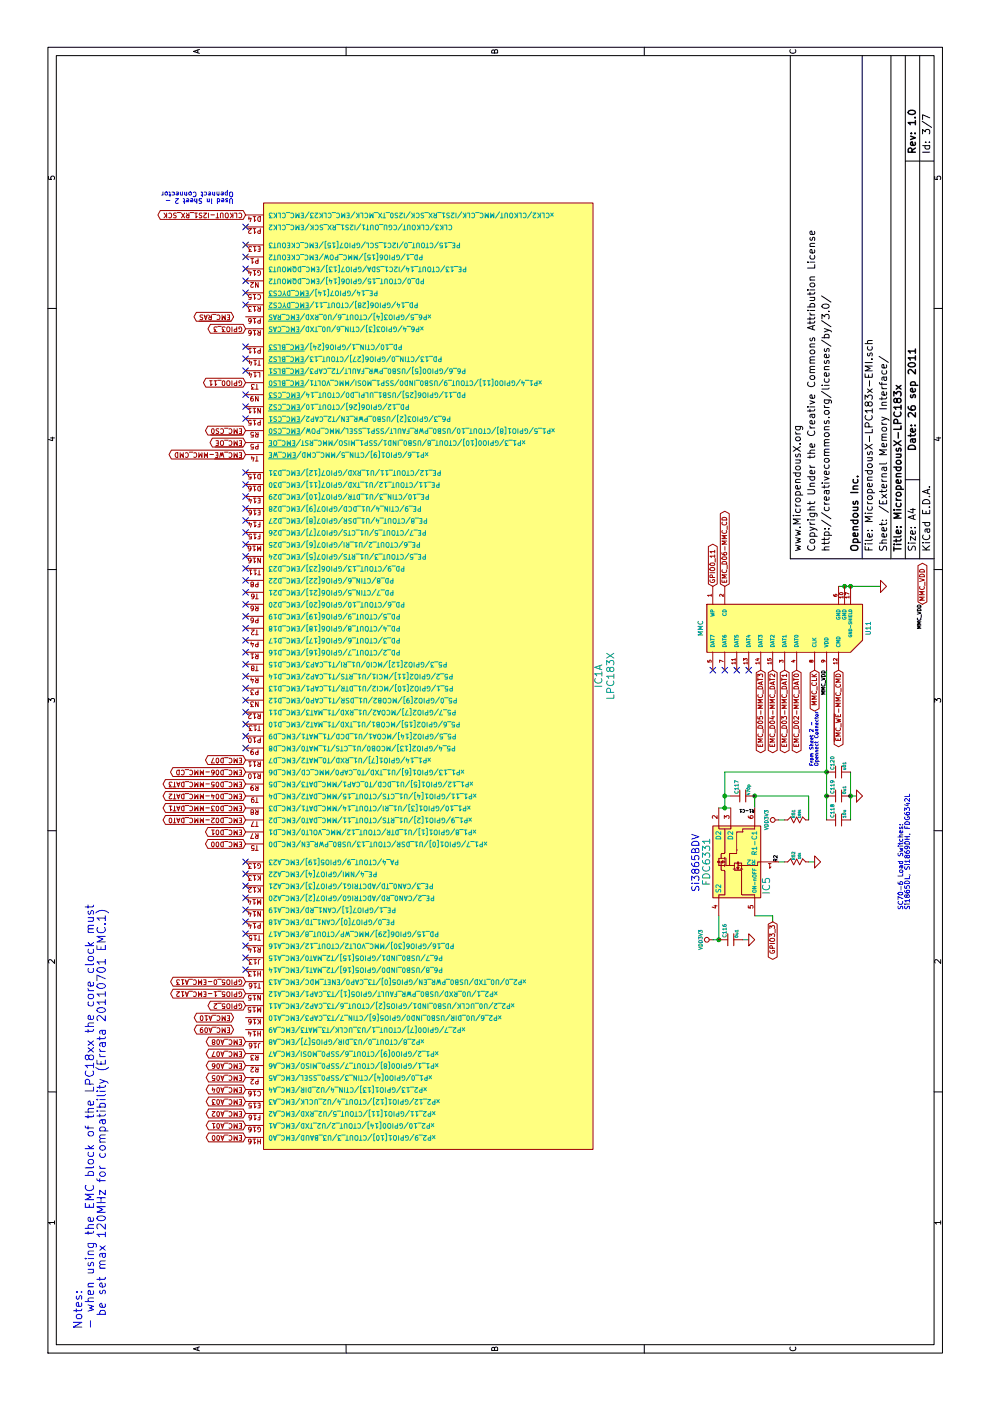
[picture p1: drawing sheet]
EESchema Schematic File Version 2  date 9/26/2011 2:10:54 AM
LIBS:power
LIBS:device
LIBS:transistors
LIBS:conn
LIBS:linear
LIBS:regul
LIBS:74xx
LIBS:cmos4000
LIBS:adc-dac
LIBS:memory
LIBS:xilinx
LIBS:special
LIBS:microcontrollers
LIBS:dsp
LIBS:microchip
LIBS:analog_switches
LIBS:motorola
LIBS:texas
LIBS:intel
LIBS:audio
LIBS:interface
LIBS:digital-audio
LIBS:philips
LIBS:display
LIBS:cypress
LIBS:siliconi
LIBS:opto
LIBS:atmel
LIBS:contrib
LIBS:valves
LIBS:MicropendousX-LPC183x-cache
EELAYER 25  0
EELAYER END
$Descr A4 11700 8267
encoding utf-8
Sheet 3 7
Title "MicropendousX-LPC183x"
Date "26 sep 2011"
Rev "1.0"
Comp "Opendous Inc."
Comment1 ""
Comment2 "http://creativecommons.org/licenses/by/3.0/"
Comment3 "Copyright Under the Creative Commons Attribution License"
Comment4 "www.MicropendousX.org"
$EndDescr
$Comp
L VDD3V3 #PWR041
U 1 1
P 4850 6500
F 0 "#PWR041" H 4850 6600 30  0001 C CNN
F 1 "VDD3V3" H 4850 6600 30  0000 C CNN
	1    4850 6500
	1    0    0    -1  
$EndComp
$Comp
L VDD3V3 #PWR042
U 1 1
P 3850 5950
F 0 "#PWR042" H 3850 6050 30  0001 C CNN
F 1 "VDD3V3" H 3850 6050 30  0000 C CNN
	1    3850 5950
	1    0    0    -1  
$EndComp
Text GLabel 6650 7700 2    40   BiDi ~ 0
MMC_VDD
Text Label 6100 6900 2    30   ~ 0
MMC_VDD
Text Notes 4100 7550 0    40   ~ 0
SC70-6 Load Switches:\nSi1865DL, Si1869DH, FDG6342L
Wire Wire Line
	5250 6900 5250 6050
Connection ~ 4950 6050
Wire Wire Line
	5250 6050 4950 6050
Connection ~ 5050 6300
Wire Wire Line
	5050 6750 5050 6300
Wire Wire Line
	5050 6750 4850 6750
Wire Wire Line
	4500 6550 4500 6500
Wire Wire Line
	4500 6750 4500 6800
Wire Wire Line
	4000 6450 4050 6450
Wire Wire Line
	4050 6450 4050 6300
Wire Wire Line
	3850 5950 3850 6000
Wire Wire Line
	3850 6200 3850 6250
Wire Wire Line
	3850 6000 4050 6000
Connection ~ 3850 6000
Wire Wire Line
	5050 6300 4950 6300
Wire Wire Line
	4850 6500 4850 6550
Wire Wire Line
	4950 6000 4950 6100
Wire Wire Line
	5050 6100 5050 6050
Connection ~ 5050 6050
Connection ~ 6800 7050
Connection ~ 5050 6900
Wire Wire Line
	4850 7100 5250 7100
Connection ~ 5050 7100
Connection ~ 5250 6900
Wire Wire Line
	5050 7150 5050 7100
Wire Wire Line
	4850 6900 6100 6900
Wire Wire Line
	6800 7000 6800 7350
Connection ~ 6800 7100
Text Notes 5300 6800 0    30   ~ 0
From Sheet 2 -\nOpennect Connector
Text Notes 10050 1950 1    40   ~ 0
Used in Sheet 2 -\nOpennect Connector
Text GLabel 4000 6450 0    40   BiDi ~ 0
GPIO3_3
Text GLabel 8950 2050 1    40   BiDi ~ 0
GPIO3_3
NoConn ~ 6100 5950
NoConn ~ 6100 6050
NoConn ~ 6100 6150
NoConn ~ 6100 6250
Text GLabel 6800 5950 2    40   BiDi ~ 0
GPIO0_11
Text GLabel 6100 6800 0    40   BiDi ~ 0
MMC_CLK
Text GLabel 6100 7000 0    40   BiDi ~ 0
~EMC_WE~-MMC_CMD
Text GLabel 6100 6550 0    40   BiDi ~ 0
EMC_D03-MMC_DAT1
Text GLabel 6100 6650 0    40   BiDi ~ 0
EMC_D02-MMC_DAT0
Text GLabel 6100 6350 0    40   BiDi ~ 0
EMC_D05-MMC_DAT3
Text GLabel 6100 6450 0    40   BiDi ~ 0
EMC_D04-MMC_DAT2
Text GLabel 6800 6050 2    40   BiDi ~ 0
EMC_D06-MMC_CD
NoConn ~ 5450 2050
NoConn ~ 6050 2050
NoConn ~ 5650 2050
NoConn ~ 5750 2050
NoConn ~ 7750 2050
NoConn ~ 7650 2050
NoConn ~ 7550 2050
NoConn ~ 7450 2050
NoConn ~ 7350 2050
NoConn ~ 7250 2050
NoConn ~ 7150 2050
NoConn ~ 7050 2050
NoConn ~ 6950 2050
NoConn ~ 6850 2050
NoConn ~ 6750 2050
NoConn ~ 6650 2050
NoConn ~ 6550 2050
NoConn ~ 6450 2050
NoConn ~ 6350 2050
NoConn ~ 6250 2050
NoConn ~ 6150 2050
NoConn ~ 5950 2050
NoConn ~ 5850 2050
NoConn ~ 5550 2050
NoConn ~ 9800 2050
NoConn ~ 9650 2050
NoConn ~ 9550 2050
NoConn ~ 9450 2050
NoConn ~ 9350 2050
NoConn ~ 9250 2050
NoConn ~ 9150 2050
NoConn ~ 8800 2050
NoConn ~ 8700 2050
NoConn ~ 8600 2050
NoConn ~ 8400 2050
NoConn ~ 8300 2050
NoConn ~ 8200 2050
NoConn ~ 4500 2050
NoConn ~ 4400 2050
NoConn ~ 4300 2050
NoConn ~ 4200 2050
NoConn ~ 4100 2050
NoConn ~ 4000 2050
NoConn ~ 3900 2050
NoConn ~ 3800 2050
NoConn ~ 3700 2050
NoConn ~ 3600 2050
Text GLabel 8500 2050 1    40   BiDi ~ 0
GPIO0_11
Text GLabel 3400 2050 1    40   BiDi ~ 0
GPIO5_1-EMC_A12
Text GLabel 3500 2050 1    40   BiDi ~ 0
GPIO5_0-EMC_A13
Text GLabel 3300 2050 1    40   BiDi ~ 0
GPIO5_2
Text GLabel 3200 1950 1    40   BiDi ~ 0
EMC_A10
Text GLabel 3100 1950 1    40   BiDi ~ 0
EMC_A09
Text GLabel 3000 2050 1    40   BiDi ~ 0
EMC_A08
Text GLabel 2600 2050 1    40   BiDi ~ 0
EMC_A04
Text GLabel 2700 2050 1    40   BiDi ~ 0
EMC_A05
Text GLabel 2900 2050 1    40   BiDi ~ 0
EMC_A07
Text GLabel 2800 2050 1    40   BiDi ~ 0
EMC_A06
Text GLabel 2400 2050 1    40   BiDi ~ 0
EMC_A02
Text GLabel 2500 2050 1    40   BiDi ~ 0
EMC_A03
Text GLabel 2300 2050 1    40   BiDi ~ 0
EMC_A01
Text GLabel 2200 2050 1    40   BiDi ~ 0
EMC_A00
Text GLabel 9900 2050 1    40   BiDi ~ 0
CLKOUT-I2S1_RX_SCK
Text GLabel 9050 1950 1    40   BiDi ~ 0
~EMC_RAS~
Text GLabel 7900 2050 1    40   BiDi ~ 0
~EMC_WE~-MMC_CMD
Text GLabel 8000 2050 1    40   BiDi ~ 0
~EMC_OE~
Text GLabel 8100 2050 1    40   BiDi ~ 0
~EMC_CS0~
Text GLabel 5250 2050 1    40   BiDi ~ 0
EMC_D06-MMC_CD
Text GLabel 5350 2050 1    40   BiDi ~ 0
EMC_D07
Text GLabel 5050 2050 1    40   BiDi ~ 0
EMC_D04-MMC_DAT2
Text GLabel 5150 2050 1    40   BiDi ~ 0
EMC_D05-MMC_DAT3
Text GLabel 4850 2050 1    40   BiDi ~ 0
EMC_D02-MMC_DAT0
Text GLabel 4950 2050 1    40   BiDi ~ 0
EMC_D03-MMC_DAT1
Text GLabel 4750 2050 1    40   BiDi ~ 0
EMC_D01
$Comp
L LPC185X IC1
U 1 1
P 6050 4950
F 0 "IC1" V 6000 4950 60  0000 C CNN
F 1 "LPC183X" V 5900 4950 60  0000 C CNN
	1    6050 4950
	0    -1   -1   0   
$EndComp
Text Notes 600  700  0    70   ~ 0
Notes:\n- when using the EMC block of the LPC18xx the core clock must\n  be set max 120MHz for compatibility (Errata 20110701 EMC.1)
Text GLabel 4650 2050 1    40   BiDi ~ 0
EMC_D00
Text Label 6650 7700 2    30   ~ 0
MMC_VDD
$Comp
L GND #PWR043
U 1 1
P 5050 7150
F 0 "#PWR043" H 5050 7150 30  0001 C CNN
F 1 "GND" H 5050 7080 30  0001 C CNN
	1    5050 7150
	1    0    0    -1  
$EndComp
$Comp
L C_MINI C120
U 1 1
P 5250 7000
F 0 "C120" V 5200 7075 30  0000 C CNN
F 1 "u01" V 5300 7050 25  0000 C CNN
	1    5250 7000
	0    1    1    0   
$EndComp
$Comp
L C_MINI C118
U 1 1
P 4850 7000
F 0 "C118" V 4800 7075 30  0000 C CNN
F 1 "10u" V 4900 7050 25  0000 C CNN
	1    4850 7000
	0    1    1    0   
$EndComp
$Comp
L C_MINI C119
U 1 1
P 5050 7000
F 0 "C119" V 5000 7075 30  0000 C CNN
F 1 "0u1" V 5100 7050 25  0000 C CNN
	1    5050 7000
	0    1    1    0   
$EndComp
$Comp
L GND #PWR044
U 1 1
P 6800 7350
F 0 "#PWR044" H 6800 7350 30  0001 C CNN
F 1 "GND" H 6800 7280 30  0001 C CNN
	1    6800 7350
	1    0    0    -1  
$EndComp
$Comp
L CONN_MMC_AMPHENOL_101-00565 U11
U 1 1
P 6450 6550
F 0 "U11" H 6450 5850 40  0000 C CNN
F 1 "MMC" H 6450 7250 40  0000 C CNN
	1    6450 6550
	1    0    0    -1  
$EndComp
Text Label 4950 6300 1    25   ~ 0
R1-C1
Text Label 4500 6500 0    30   ~ 0
R2
$Comp
L C_MINI C117
U 1 1
P 5050 6200
F 0 "C117" V 5000 6275 30  0000 C CNN
F 1 "470p" V 5100 6250 25  0000 C CNN
	1    5050 6200
	0    1    1    0   
$EndComp
$Comp
L GND #PWR045
U 1 1
P 4500 6800
F 0 "#PWR045" H 4500 6800 30  0001 C CNN
F 1 "GND" H 4500 6730 30  0001 C CNN
	1    4500 6800
	1    0    0    -1  
$EndComp
$Comp
L GND #PWR046
U 1 1
P 3850 6250
F 0 "#PWR046" H 3850 6250 30  0001 C CNN
F 1 "GND" H 3850 6180 30  0001 C CNN
	1    3850 6250
	1    0    0    -1  
$EndComp
$Comp
L C_MINI C116
U 1 1
P 3850 6100
F 0 "C116" V 3800 6175 30  0000 C CNN
F 1 "0u1" V 3900 6150 25  0000 C CNN
	1    3850 6100
	0    1    1    0   
$EndComp
$Comp
L R_MINI R52
U 1 1
P 4500 6650
F 0 "R52" V 4475 6700 25  0000 C CNN
F 1 "10k" V 4525 6700 20  0000 C CNN
	1    4500 6650
	0    1    1    0   
$EndComp
$Comp
L R_MINI R51
U 1 1
P 4850 6650
F 0 "R51" V 4825 6700 25  0000 C CNN
F 1 "199k" V 4875 6700 20  0000 C CNN
	1    4850 6650
	0    1    1    0   
$EndComp
Text Notes 4250 5850 0    60   ~ 0
Si3865BDV
$Comp
L LOAD_SWITCH IC5
U 1 1
P 4500 6200
F 0 "IC5" H 4300 6000 60  0000 C CNN
F 1 "FDC6331" H 4500 6500 60  0000 C CNN
	1    4500 6200
	1    0    0    -1  
$EndComp
$EndSCHEMATC
